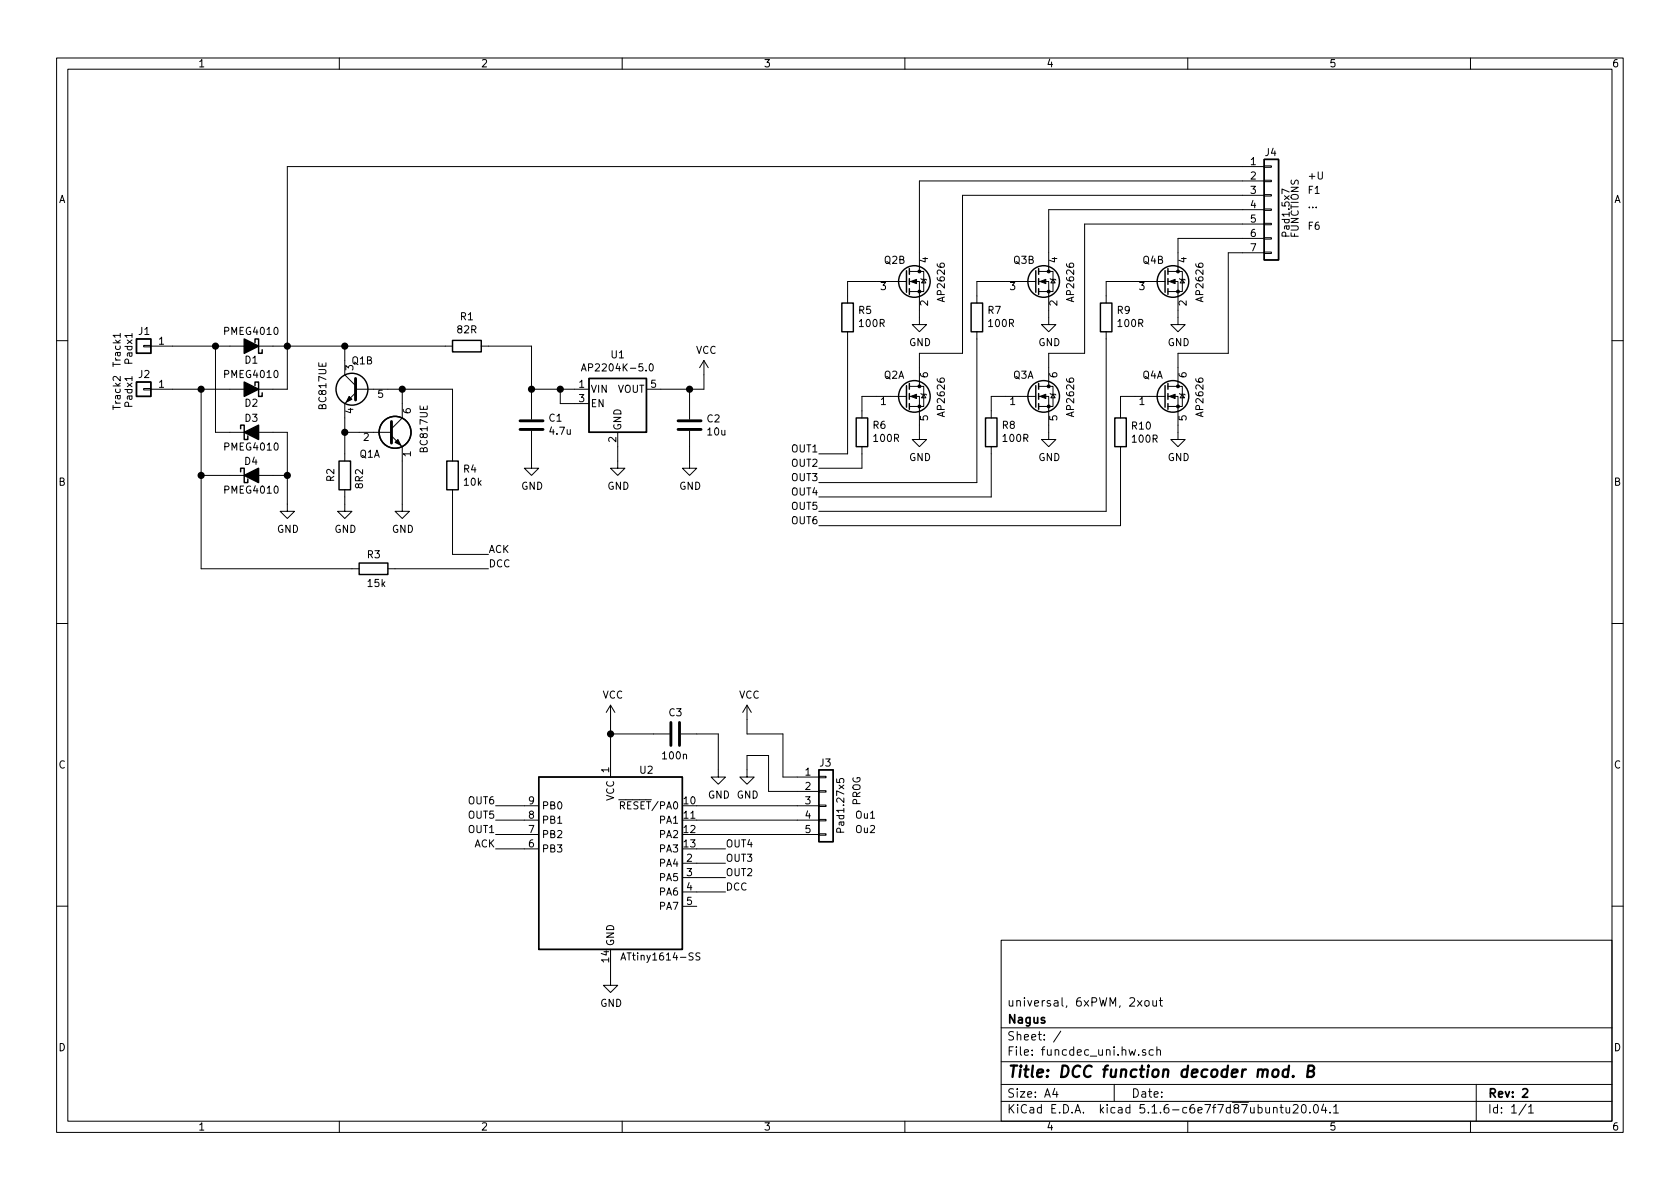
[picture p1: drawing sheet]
EESchema Schematic File Version 4
EELAYER 30 0
EELAYER END
$Descr A4 11693 8268
encoding utf-8
Sheet 1 1
Title "DCC function decoder mod. B"
Date ""
Rev "2"
Comp "Nagus"
Comment1 "universal, 6xPWM, 2xout"
Comment2 ""
Comment3 ""
Comment4 ""
$EndDescr
$Comp
L Device:D_Schottky_ALT D4
U 1 1
P 1750 3300
F 0 "D4" H 1800 3400 50  0000 R CNN
F 1 "PMEG4010" H 1950 3200 50  0000 R CNN
F 2 "NGS Elements SMD:SOD323_HS" H 1750 3300 50  0001 C CNN
F 3 "~" H 1750 3300 50  0001 C CNN
	1    1750 3300
	1    0    0    -1  
$EndComp
$Comp
L Device:D_Schottky_ALT D3
U 1 1
P 1750 3000
F 0 "D3" H 1750 3100 50  0000 C CNN
F 1 "PMEG4010" H 1750 2900 50  0000 C CNN
F 2 "NGS Elements SMD:SOD323_HS" H 1750 3000 50  0001 C CNN
F 3 "~" H 1750 3000 50  0001 C CNN
	1    1750 3000
	1    0    0    -1  
$EndComp
$Comp
L Device:D_Schottky_ALT D1
U 1 1
P 1750 2400
F 0 "D1" H 1750 2500 50  0000 C CNN
F 1 "PMEG4010" H 1750 2300 50  0000 C CNN
F 2 "NGS Elements SMD:SOD323_HS" H 1750 2400 50  0001 C CNN
F 3 "~" H 1750 2400 50  0001 C CNN
	1    1750 2400
	-1   0    0    1   
$EndComp
$Comp
L Device:D_Schottky_ALT D2
U 1 1
P 1750 2700
F 0 "D2" H 1750 2800 50  0000 C CNN
F 1 "PMEG4010" H 1750 2600 50  0000 C CNN
F 2 "NGS Elements SMD:SOD323_HS" H 1750 2700 50  0001 C CNN
F 3 "~" H 1750 2700 50  0001 C CNN
	1    1750 2700
	-1   0    0    1   
$EndComp
$Comp
L Device:R R2
U 1 1
P 2400 3300
F 0 "R2" V 2300 3250 50  0000 L CNN
F 1 "8R2" V 2500 3200 50  0000 L CNN
F 2 "NGS Elements SMD:SMD_0805_HS" V 2330 3300 50  0001 C CNN
F 3 "~" H 2400 3300 50  0001 C CNN
	1    2400 3300
	1    0    0    -1  
$EndComp
$Comp
L Device:R R3
U 1 1
P 2600 3950
F 0 "R3" V 2500 3900 50  0000 L CNN
F 1 "15k" V 2700 3900 50  0000 L CNN
F 2 "NGS Elements SMD:SMD_0805_HS" V 2530 3950 50  0001 C CNN
F 3 "~" H 2600 3950 50  0001 C CNN
	1    2600 3950
	0    1    1    0   
$EndComp
$Comp
L Connector_Generic:Conn_01x01 J1
U 1 1
P 1000 2400
F 0 "J1" H 950 2300 50  0000 L CNN
F 1 "Padx1" V 1100 2300 50  0000 L CNN
F 2 "NGS_Connectors_SMD:Array_1-27mm_1X1_SMD" H 1000 2400 50  0001 C CNN
F 3 "~" H 1000 2400 50  0001 C CNN
	1    1000 2400
	-1   0    0    1   
$EndComp
$Comp
L Connector_Generic:Conn_01x01 J2
U 1 1
P 1000 2700
F 0 "J2" H 950 2600 50  0000 L CNN
F 1 "Padx1" V 1100 2600 50  0000 L CNN
F 2 "NGS_Connectors_SMD:Array_1-27mm_1X1_SMD" H 1000 2700 50  0001 C CNN
F 3 "~" H 1000 2700 50  0001 C CNN
	1    1000 2700
	-1   0    0    1   
$EndComp
$Comp
L Connector_Generic:Conn_01x07 J4
U 1 1
P 8850 1450
F 0 "J4" H 8800 1850 50  0000 L CNN
F 1 "Pad1.5x7" V 8950 1250 50  0000 L CNN
F 2 "NGS_Connectors_SMD:Array_1-50mm_1X7_SMD" H 8850 1450 50  0001 C CNN
F 3 "~" H 8850 1450 50  0001 C CNN
	1    8850 1450
	1    0    0    -1  
$EndComp
$Comp
L Device:Q_DUAL_NMOS_G1S2G2D2S1D1 Q2
U 2 1
P 6300 1950
F 0 "Q2" H 6150 2100 50  0000 L CNN
F 1 "AP2626" V 6550 1800 50  0000 L CNN
F 2 "NGS Elements SMD:SOT23-6_HS" H 6500 1950 50  0001 C CNN
F 3 "~" H 6500 1950 50  0001 C CNN
	2    6300 1950
	1    0    0    -1  
$EndComp
$Comp
L Device:Q_DUAL_NMOS_G1S2G2D2S1D1 Q2
U 1 1
P 6300 2750
F 0 "Q2" H 6150 2900 50  0000 L CNN
F 1 "AP2626" V 6550 2600 50  0000 L CNN
F 2 "NGS Elements SMD:SOT23-6_HS" H 6500 2750 50  0001 C CNN
F 3 "~" H 6500 2750 50  0001 C CNN
	1    6300 2750
	1    0    0    -1  
$EndComp
$Comp
L Device:R R5
U 1 1
P 5900 2200
F 0 "R5" H 5830 2154 50  0000 R CNN
F 1 "100R" H 5830 2245 50  0000 R CNN
F 2 "NGS Elements SMD:SMD_0805_HS" V 5830 2200 50  0001 C CNN
F 3 "~" H 5900 2200 50  0001 C CNN
	1    5900 2200
	-1   0    0    1   
$EndComp
$Comp
L Device:R R6
U 1 1
P 6000 3000
F 0 "R6" H 5930 2954 50  0000 R CNN
F 1 "100R" H 5930 3045 50  0000 R CNN
F 2 "NGS Elements SMD:SMD_0805_HS" V 5930 3000 50  0001 C CNN
F 3 "~" H 6000 3000 50  0001 C CNN
	1    6000 3000
	-1   0    0    1   
$EndComp
$Comp
L power:GND #PWR015
U 1 1
P 6400 2200
F 0 "#PWR015" H 6400 1950 50  0001 C CNN
F 1 "GND" H 6405 2027 50  0000 C CNN
F 2 "" H 6400 2200 50  0001 C CNN
F 3 "" H 6400 2200 50  0001 C CNN
	1    6400 2200
	1    0    0    -1  
$EndComp
$Comp
L power:GND #PWR016
U 1 1
P 6400 3000
F 0 "#PWR016" H 6400 2750 50  0001 C CNN
F 1 "GND" H 6405 2827 50  0000 C CNN
F 2 "" H 6400 3000 50  0001 C CNN
F 3 "" H 6400 3000 50  0001 C CNN
	1    6400 3000
	1    0    0    -1  
$EndComp
$Comp
L Device:Q_DUAL_NMOS_G1S2G2D2S1D1 Q3
U 2 1
P 7200 1950
F 0 "Q3" H 7050 2100 50  0000 L CNN
F 1 "AP2626" V 7450 1800 50  0000 L CNN
F 2 "NGS Elements SMD:SOT23-6_HS" H 7400 1950 50  0001 C CNN
F 3 "~" H 7400 1950 50  0001 C CNN
	2    7200 1950
	1    0    0    -1  
$EndComp
$Comp
L Device:Q_DUAL_NMOS_G1S2G2D2S1D1 Q3
U 1 1
P 7200 2750
F 0 "Q3" H 7050 2900 50  0000 L CNN
F 1 "AP2626" V 7450 2600 50  0000 L CNN
F 2 "NGS Elements SMD:SOT23-6_HS" H 7400 2750 50  0001 C CNN
F 3 "~" H 7400 2750 50  0001 C CNN
	1    7200 2750
	1    0    0    -1  
$EndComp
$Comp
L Device:R R7
U 1 1
P 6800 2200
F 0 "R7" H 6730 2154 50  0000 R CNN
F 1 "100R" H 6730 2245 50  0000 R CNN
F 2 "NGS Elements SMD:SMD_0805_HS" V 6730 2200 50  0001 C CNN
F 3 "~" H 6800 2200 50  0001 C CNN
	1    6800 2200
	-1   0    0    1   
$EndComp
$Comp
L Device:R R8
U 1 1
P 6900 3000
F 0 "R8" H 6830 2954 50  0000 R CNN
F 1 "100R" H 6830 3045 50  0000 R CNN
F 2 "NGS Elements SMD:SMD_0805_HS" V 6830 3000 50  0001 C CNN
F 3 "~" H 6900 3000 50  0001 C CNN
	1    6900 3000
	-1   0    0    1   
$EndComp
$Comp
L power:GND #PWR017
U 1 1
P 7300 2200
F 0 "#PWR017" H 7300 1950 50  0001 C CNN
F 1 "GND" H 7305 2027 50  0000 C CNN
F 2 "" H 7300 2200 50  0001 C CNN
F 3 "" H 7300 2200 50  0001 C CNN
	1    7300 2200
	1    0    0    -1  
$EndComp
$Comp
L power:GND #PWR018
U 1 1
P 7300 3000
F 0 "#PWR018" H 7300 2750 50  0001 C CNN
F 1 "GND" H 7305 2827 50  0000 C CNN
F 2 "" H 7300 3000 50  0001 C CNN
F 3 "" H 7300 3000 50  0001 C CNN
	1    7300 3000
	1    0    0    -1  
$EndComp
$Comp
L Device:Q_DUAL_NMOS_G1S2G2D2S1D1 Q4
U 2 1
P 8100 1950
F 0 "Q4" H 7950 2100 50  0000 L CNN
F 1 "AP2626" V 8350 1800 50  0000 L CNN
F 2 "NGS Elements SMD:SOT23-6_HS" H 8300 1950 50  0001 C CNN
F 3 "~" H 8300 1950 50  0001 C CNN
	2    8100 1950
	1    0    0    -1  
$EndComp
$Comp
L Device:Q_DUAL_NMOS_G1S2G2D2S1D1 Q4
U 1 1
P 8100 2750
F 0 "Q4" H 7950 2900 50  0000 L CNN
F 1 "AP2626" V 8350 2600 50  0000 L CNN
F 2 "NGS Elements SMD:SOT23-6_HS" H 8300 2750 50  0001 C CNN
F 3 "~" H 8300 2750 50  0001 C CNN
	1    8100 2750
	1    0    0    -1  
$EndComp
$Comp
L Device:R R9
U 1 1
P 7700 2200
F 0 "R9" H 7630 2154 50  0000 R CNN
F 1 "100R" H 7630 2245 50  0000 R CNN
F 2 "NGS Elements SMD:SMD_0805_HS" V 7630 2200 50  0001 C CNN
F 3 "~" H 7700 2200 50  0001 C CNN
	1    7700 2200
	-1   0    0    1   
$EndComp
$Comp
L Device:R R10
U 1 1
P 7800 3000
F 0 "R10" H 7870 3046 50  0000 L CNN
F 1 "100R" H 7870 2955 50  0000 L CNN
F 2 "NGS Elements SMD:SMD_0805_HS" V 7730 3000 50  0001 C CNN
F 3 "~" H 7800 3000 50  0001 C CNN
	1    7800 3000
	1    0    0    -1  
$EndComp
$Comp
L power:GND #PWR019
U 1 1
P 8200 2200
F 0 "#PWR019" H 8200 1950 50  0001 C CNN
F 1 "GND" H 8205 2027 50  0000 C CNN
F 2 "" H 8200 2200 50  0001 C CNN
F 3 "" H 8200 2200 50  0001 C CNN
	1    8200 2200
	1    0    0    -1  
$EndComp
$Comp
L power:GND #PWR020
U 1 1
P 8200 3000
F 0 "#PWR020" H 8200 2750 50  0001 C CNN
F 1 "GND" H 8205 2827 50  0000 C CNN
F 2 "" H 8200 3000 50  0001 C CNN
F 3 "" H 8200 3000 50  0001 C CNN
	1    8200 3000
	1    0    0    -1  
$EndComp
$Comp
L power:GND #PWR014
U 1 1
P 5200 5350
F 0 "#PWR014" H 5200 5100 50  0001 C CNN
F 1 "GND" H 5205 5177 50  0000 C CNN
F 2 "" H 5200 5350 50  0001 C CNN
F 3 "" H 5200 5350 50  0001 C CNN
	1    5200 5350
	1    0    0    -1  
$EndComp
$Comp
L power:VCC #PWR013
U 1 1
P 5200 5000
F 0 "#PWR013" H 5200 4850 50  0001 C CNN
F 1 "VCC" H 5217 5173 50  0000 C CNN
F 2 "" H 5200 5000 50  0001 C CNN
F 3 "" H 5200 5000 50  0001 C CNN
	1    5200 5000
	1    0    0    -1  
$EndComp
$Comp
L power:GND #PWR010
U 1 1
P 4250 6800
F 0 "#PWR010" H 4250 6550 50  0001 C CNN
F 1 "GND" H 4255 6627 50  0000 C CNN
F 2 "" H 4250 6800 50  0001 C CNN
F 3 "" H 4250 6800 50  0001 C CNN
	1    4250 6800
	1    0    0    -1  
$EndComp
$Comp
L Device:C C3
U 1 1
P 4700 5100
F 0 "C3" V 4550 5050 50  0000 L CNN
F 1 "100n" V 4850 5000 50  0000 L CNN
F 2 "NGS Elements SMD:SMD_0805_HS" H 4738 4950 50  0001 C CNN
F 3 "~" H 4700 5100 50  0001 C CNN
	1    4700 5100
	0    1    1    0   
$EndComp
$Comp
L power:GND #PWR08
U 1 1
P 5000 5350
F 0 "#PWR08" H 5000 5100 50  0001 C CNN
F 1 "GND" H 5005 5177 50  0000 C CNN
F 2 "" H 5000 5350 50  0001 C CNN
F 3 "" H 5000 5350 50  0001 C CNN
	1    5000 5350
	1    0    0    -1  
$EndComp
$Comp
L power:VCC #PWR011
U 1 1
P 4250 5000
F 0 "#PWR011" H 4250 4850 50  0001 C CNN
F 1 "VCC" H 4267 5173 50  0000 C CNN
F 2 "" H 4250 5000 50  0001 C CNN
F 3 "" H 4250 5000 50  0001 C CNN
	1    4250 5000
	1    0    0    -1  
$EndComp
Wire Wire Line
	6400 2150 6400 2200
Wire Wire Line
	7300 2150 7300 2200
Wire Wire Line
	8200 2150 8200 2200
Wire Wire Line
	8200 2950 8200 3000
Wire Wire Line
	7300 2950 7300 3000
Wire Wire Line
	6400 2950 6400 3000
Wire Wire Line
	8650 1650 8200 1650
Wire Wire Line
	8200 1650 8200 1750
Wire Wire Line
	8200 2550 8200 2450
Wire Wire Line
	8200 2450 8550 2450
Wire Wire Line
	8550 2450 8550 1750
Wire Wire Line
	8550 1750 8650 1750
Wire Wire Line
	7700 2050 7700 1950
Wire Wire Line
	7700 1950 7900 1950
Wire Wire Line
	7800 2850 7800 2750
Wire Wire Line
	7800 2750 7900 2750
Wire Wire Line
	6900 2850 6900 2750
Wire Wire Line
	6900 2750 7000 2750
Wire Wire Line
	6800 2050 6800 1950
Wire Wire Line
	6800 1950 7000 1950
Wire Wire Line
	5900 2050 5900 1950
Wire Wire Line
	5900 1950 6100 1950
Wire Wire Line
	6000 2850 6000 2750
Wire Wire Line
	6000 2750 6100 2750
Wire Wire Line
	8650 1450 7300 1450
Wire Wire Line
	7300 1450 7300 1750
Wire Wire Line
	7300 2550 7300 2450
Wire Wire Line
	7300 2450 7550 2450
Wire Wire Line
	7550 2450 7550 1550
Wire Wire Line
	7550 1550 8650 1550
Wire Wire Line
	8650 1250 6400 1250
Wire Wire Line
	6400 1250 6400 1750
Wire Wire Line
	6400 2550 6400 2450
Wire Wire Line
	6400 2450 6700 2450
Wire Wire Line
	6700 2450 6700 1350
Wire Wire Line
	6700 1350 8650 1350
Wire Wire Line
	1900 2400 2000 2400
Wire Wire Line
	2000 2400 2000 2700
Wire Wire Line
	2000 2700 1900 2700
Wire Wire Line
	1900 3000 2000 3000
Wire Wire Line
	2000 3000 2000 3300
Wire Wire Line
	2000 3300 1900 3300
Wire Wire Line
	1600 3000 1500 3000
Wire Wire Line
	1500 3000 1500 2400
Wire Wire Line
	1500 2400 1600 2400
Wire Wire Line
	1600 2700 1400 2700
Wire Wire Line
	1400 2700 1400 3300
Wire Wire Line
	1400 3300 1600 3300
Wire Wire Line
	1200 2700 1400 2700
Connection ~ 1400 2700
Wire Wire Line
	1200 2400 1500 2400
Connection ~ 1500 2400
$Comp
L Regulator_Linear:AP2204K-5.0 U1
U 1 1
P 4300 2800
F 0 "U1" H 4300 3142 50  0000 C CNN
F 1 "AP2204K-5.0" H 4300 3051 50  0000 C CNN
F 2 "NGS Elements SMD:SOT23-5_HS" H 4300 3125 50  0001 C CNN
F 3 "https://www.diodes.com/assets/Datasheets/AP2204.pdf" H 4300 2900 50  0001 C CNN
	1    4300 2800
	1    0    0    -1  
$EndComp
$Comp
L Device:C C1
U 1 1
P 3700 2950
F 0 "C1" H 3585 2904 50  0000 R CNN
F 1 "4.7u" H 3585 2995 50  0000 R CNN
F 2 "NGS Elements SMD:SMD_1206_HS" H 3738 2800 50  0001 C CNN
F 3 "~" H 3700 2950 50  0001 C CNN
	1    3700 2950
	-1   0    0    1   
$EndComp
$Comp
L Device:C C2
U 1 1
P 4800 2950
F 0 "C2" H 4915 2996 50  0000 L CNN
F 1 "10u" H 4915 2905 50  0000 L CNN
F 2 "NGS Elements SMD:SMD_1206_HS" H 4838 2800 50  0001 C CNN
F 3 "~" H 4800 2950 50  0001 C CNN
	1    4800 2950
	1    0    0    -1  
$EndComp
$Comp
L power:GND #PWR02
U 1 1
P 3700 3200
F 0 "#PWR02" H 3700 2950 50  0001 C CNN
F 1 "GND" H 3705 3027 50  0000 C CNN
F 2 "" H 3700 3200 50  0001 C CNN
F 3 "" H 3700 3200 50  0001 C CNN
	1    3700 3200
	1    0    0    -1  
$EndComp
$Comp
L power:GND #PWR03
U 1 1
P 4300 3200
F 0 "#PWR03" H 4300 2950 50  0001 C CNN
F 1 "GND" H 4305 3027 50  0000 C CNN
F 2 "" H 4300 3200 50  0001 C CNN
F 3 "" H 4300 3200 50  0001 C CNN
	1    4300 3200
	1    0    0    -1  
$EndComp
$Comp
L power:GND #PWR04
U 1 1
P 4800 3200
F 0 "#PWR04" H 4800 2950 50  0001 C CNN
F 1 "GND" H 4805 3027 50  0000 C CNN
F 2 "" H 4800 3200 50  0001 C CNN
F 3 "" H 4800 3200 50  0001 C CNN
	1    4800 3200
	1    0    0    -1  
$EndComp
$Comp
L power:VCC #PWR05
U 1 1
P 4900 2600
F 0 "#PWR05" H 4900 2450 50  0001 C CNN
F 1 "VCC" H 4917 2773 50  0000 C CNN
F 2 "" H 4900 2600 50  0001 C CNN
F 3 "" H 4900 2600 50  0001 C CNN
	1    4900 2600
	1    0    0    -1  
$EndComp
$Comp
L power:GND #PWR01
U 1 1
P 2000 3500
F 0 "#PWR01" H 2000 3250 50  0001 C CNN
F 1 "GND" H 2005 3327 50  0000 C CNN
F 2 "" H 2000 3500 50  0001 C CNN
F 3 "" H 2000 3500 50  0001 C CNN
	1    2000 3500
	1    0    0    -1  
$EndComp
Wire Wire Line
	2000 3300 2000 3500
Connection ~ 2000 3300
Wire Wire Line
	3700 3100 3700 3200
Wire Wire Line
	4000 2800 3900 2800
Wire Wire Line
	3900 2800 3900 2700
Wire Wire Line
	3900 2700 4000 2700
Wire Wire Line
	3700 2800 3700 2700
Wire Wire Line
	3700 2700 3900 2700
Connection ~ 3900 2700
Wire Wire Line
	4300 3100 4300 3200
Wire Wire Line
	4600 2700 4800 2700
Wire Wire Line
	4800 2700 4800 2800
Wire Wire Line
	4800 3100 4800 3200
Wire Wire Line
	4800 2700 4900 2700
Wire Wire Line
	4900 2700 4900 2600
Connection ~ 4800 2700
Wire Wire Line
	1400 3950 1400 3300
Connection ~ 1400 3300
$Comp
L power:GND #PWR06
U 1 1
P 2400 3500
F 0 "#PWR06" H 2400 3250 50  0001 C CNN
F 1 "GND" H 2405 3327 50  0000 C CNN
F 2 "" H 2400 3500 50  0001 C CNN
F 3 "" H 2400 3500 50  0001 C CNN
	1    2400 3500
	1    0    0    -1  
$EndComp
$Comp
L Device:R R4
U 1 1
P 3150 3300
F 0 "R4" H 3220 3346 50  0000 L CNN
F 1 "10k" H 3220 3255 50  0000 L CNN
F 2 "NGS Elements SMD:SMD_0805_HS" V 3080 3300 50  0001 C CNN
F 3 "~" H 3150 3300 50  0001 C CNN
	1    3150 3300
	1    0    0    -1  
$EndComp
$Comp
L Device:R R1
U 1 1
P 3250 2400
F 0 "R1" V 3043 2400 50  0000 C CNN
F 1 "82R" V 3134 2400 50  0000 C CNN
F 2 "NGS Elements SMD:SMD_1206_HS" V 3180 2400 50  0001 C CNN
F 3 "~" H 3250 2400 50  0001 C CNN
	1    3250 2400
	0    1    1    0   
$EndComp
Wire Wire Line
	2000 2400 2000 1150
Connection ~ 2000 2400
Wire Wire Line
	3400 2400 3700 2400
Wire Wire Line
	3700 2400 3700 2700
Connection ~ 3700 2700
$Comp
L MCU_Microchip_ATtiny:ATtiny1614-SS U2
U 1 1
P 4250 6000
F 0 "U2" H 4500 6650 50  0000 C CNN
F 1 "ATtiny1614-SS" H 4600 5350 50  0000 C CNN
F 2 "NGS Elements SMD:SOIC14_HS" H 4250 6000 50  0001 C CIN
F 3 "http://ww1.microchip.com/downloads/en/DeviceDoc/ATtiny1614-data-sheet-40001995A.pdf" H 4250 6000 50  0001 C CNN
	1    4250 6000
	1    0    0    -1  
$EndComp
Wire Wire Line
	4250 6800 4250 6700
Wire Wire Line
	4250 5300 4250 5100
Wire Wire Line
	1400 3950 2450 3950
Wire Wire Line
	6000 3150 6000 3250
Wire Wire Line
	6000 3250 5700 3250
Wire Wire Line
	5900 2350 5900 3150
Wire Wire Line
	5900 3150 5700 3150
Wire Wire Line
	6800 2350 6800 3350
Wire Wire Line
	6800 3350 5700 3350
Wire Wire Line
	6900 3150 6900 3450
Wire Wire Line
	6900 3450 5700 3450
Wire Wire Line
	7700 2350 7700 3550
Wire Wire Line
	7700 3550 5700 3550
Wire Wire Line
	7800 3150 7800 3650
Wire Wire Line
	7800 3650 5700 3650
Text Label 5700 3150 2    50   ~ 0
OUT1
Text Label 5700 3250 2    50   ~ 0
OUT2
Text Label 5700 3350 2    50   ~ 0
OUT3
Text Label 5700 3450 2    50   ~ 0
OUT4
Text Label 5700 3550 2    50   ~ 0
OUT5
Text Label 5700 3650 2    50   ~ 0
OUT6
Wire Wire Line
	2000 1150 8650 1150
Text Label 3450 5800 2    50   ~ 0
OUT1
Text Label 5050 6100 0    50   ~ 0
OUT2
Wire Wire Line
	4850 6000 5050 6000
Wire Wire Line
	5050 6100 4850 6100
Text Label 5050 6000 0    50   ~ 0
OUT3
Text Label 5050 5900 0    50   ~ 0
OUT4
Text Label 3450 5700 2    50   ~ 0
OUT5
Text Label 3450 5600 2    50   ~ 0
OUT6
Wire Wire Line
	3450 5600 3650 5600
Wire Wire Line
	3650 5700 3450 5700
Wire Wire Line
	3650 5800 3450 5800
Wire Wire Line
	4850 5900 5050 5900
Wire Wire Line
	2750 3950 3400 3950
Text Label 3400 3950 0    50   ~ 0
DCC
Text Label 3400 3850 0    50   ~ 0
ACK
Text Label 5050 6200 0    50   ~ 0
DCC
Text Label 3450 5900 2    50   ~ 0
ACK
Wire Wire Line
	4850 6200 5050 6200
Wire Wire Line
	2000 2400 2400 2400
$Comp
L Transistor_BJT:BC846BPDW1 Q1
U 1 1
P 2700 3000
F 0 "Q1" H 2500 2850 50  0000 L CNN
F 1 "BC817UE" V 2950 2850 50  0000 L CNN
F 2 "NGS Elements SMD:SOT23-6_HS" H 2900 3100 50  0001 C CNN
F 3 "http://www.onsemi.com/pub_link/Collateral/BC846BDW1T1-D.PDF" H 2700 3000 50  0001 C CNN
	1    2700 3000
	1    0    0    -1  
$EndComp
$Comp
L Transistor_BJT:BC846BDW1 Q1
U 2 1
P 2500 2700
F 0 "Q1" H 2400 2900 50  0000 L CNN
F 1 "BC817UE" V 2750 2550 50  0000 L CNN
F 2 "NGS Elements SMD:SOT23-6_HS" H 2700 2800 50  0001 C CNN
F 3 "http://www.onsemi.com/pub_link/Collateral/BC846BDW1T1-D.PDF" H 2500 2700 50  0001 C CNN
	2    2500 2700
	-1   0    0    -1  
$EndComp
Wire Wire Line
	2400 2500 2400 2400
Connection ~ 2400 2400
Wire Wire Line
	2400 2400 3100 2400
Wire Wire Line
	2400 3150 2400 3000
Wire Wire Line
	2500 3000 2400 3000
Connection ~ 2400 3000
Wire Wire Line
	2400 3000 2400 2900
Wire Wire Line
	2400 3500 2400 3450
$Comp
L power:GND #PWR0101
U 1 1
P 2800 3500
F 0 "#PWR0101" H 2800 3250 50  0001 C CNN
F 1 "GND" H 2805 3327 50  0000 C CNN
F 2 "" H 2800 3500 50  0001 C CNN
F 3 "" H 2800 3500 50  0001 C CNN
	1    2800 3500
	1    0    0    -1  
$EndComp
Wire Wire Line
	3150 3450 3150 3850
Wire Wire Line
	3150 3850 3400 3850
Wire Wire Line
	2700 2700 2800 2700
Wire Wire Line
	2800 2700 2800 2800
Wire Wire Line
	2800 2700 3150 2700
Wire Wire Line
	3150 2700 3150 3150
Connection ~ 2800 2700
Wire Wire Line
	2800 3200 2800 3500
Wire Wire Line
	3450 5900 3650 5900
$Comp
L Connector_Generic:Conn_01x05 J3
U 1 1
P 5750 5600
F 0 "J3" H 5700 5900 50  0000 L CNN
F 1 "Pad1.27x5" V 5850 5400 50  0000 L CNN
F 2 "NGS_Connectors_SMD:Array_1-27mm_1X5_SMD" H 5750 5600 50  0001 C CNN
F 3 "~" H 5750 5600 50  0001 C CNN
	1    5750 5600
	1    0    0    -1  
$EndComp
Text Notes 6000 5600 1    50   ~ 0
PROG
Text Notes 850  2550 1    50   ~ 0
Track1
Text Notes 850  2850 1    50   ~ 0
Track2
Wire Wire Line
	4850 5800 5550 5800
Wire Wire Line
	5550 5700 4850 5700
Wire Wire Line
	5550 5600 4850 5600
Wire Wire Line
	5550 5400 5450 5400
Wire Wire Line
	5450 5400 5450 5100
Wire Wire Line
	5450 5100 5200 5100
Wire Wire Line
	5200 5100 5200 5000
Wire Wire Line
	5550 5500 5350 5500
Wire Wire Line
	5350 5500 5350 5250
Wire Wire Line
	5350 5250 5200 5250
Wire Wire Line
	5200 5250 5200 5350
Wire Wire Line
	4550 5100 4250 5100
Connection ~ 4250 5100
Wire Wire Line
	4250 5100 4250 5000
Wire Wire Line
	4850 5100 5000 5100
Wire Wire Line
	5000 5100 5000 5350
Text Notes 9050 1650 1    50   ~ 0
FUNCTIONS
Text Notes 9100 1250 0    50   ~ 0
+U
Text Notes 9100 1350 0    50   ~ 0
F1
Text Notes 9100 1450 0    50   ~ 0
...
Text Notes 9100 1600 0    50   ~ 0
F6
Text Notes 5950 5700 0    50   ~ 0
Ou1
Text Notes 5950 5800 0    50   ~ 0
Ou2
$EndSCHEMATC
